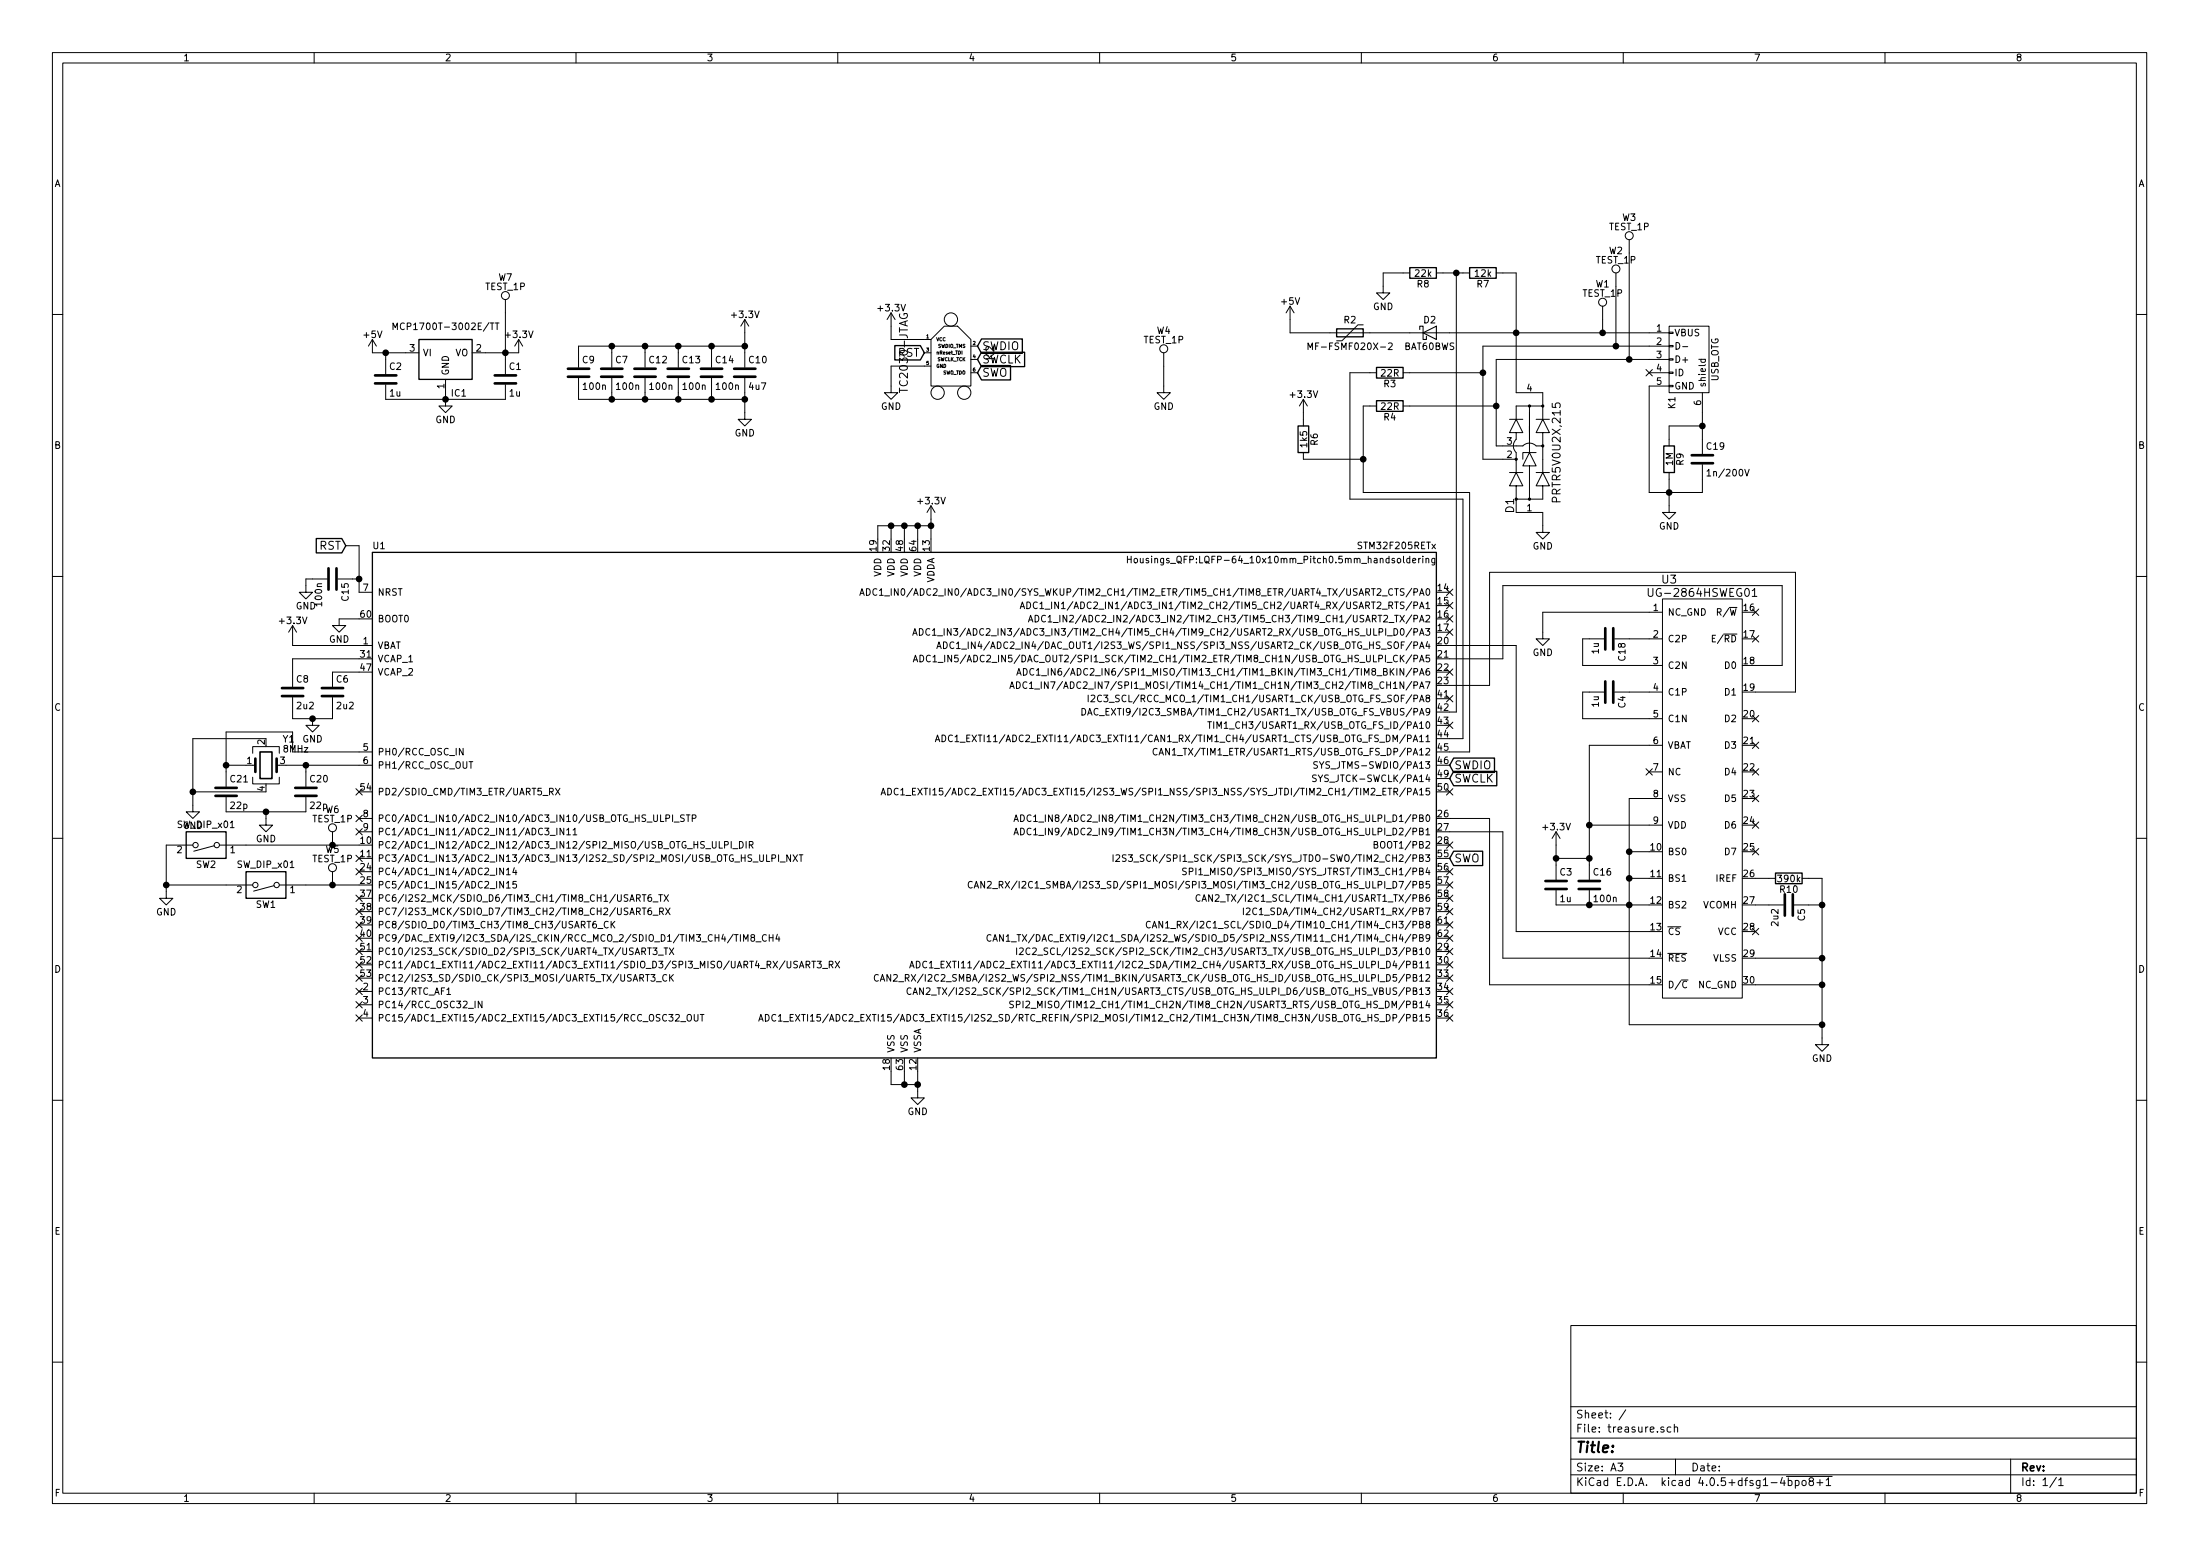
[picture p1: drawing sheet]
EESchema Schematic File Version 2
LIBS:power
LIBS:device
LIBS:transistors
LIBS:conn
LIBS:linear
LIBS:regul
LIBS:74xx
LIBS:cmos4000
LIBS:adc-dac
LIBS:memory
LIBS:xilinx
LIBS:microcontrollers
LIBS:dsp
LIBS:microchip
LIBS:analog_switches
LIBS:motorola
LIBS:texas
LIBS:intel
LIBS:audio
LIBS:interface
LIBS:digital-audio
LIBS:philips
LIBS:display
LIBS:cypress
LIBS:siliconi
LIBS:opto
LIBS:atmel
LIBS:contrib
LIBS:valves
LIBS:stm32
LIBS:modules
LIBS:tm-kicad-lib
LIBS:switches
LIBS:swd_tc
LIBS:swd
LIBS:tc2030
LIBS:treasure-cache
EELAYER 25 0
EELAYER END
$Descr A3 16535 11693
encoding utf-8
Sheet 1 1
Title ""
Date ""
Rev ""
Comp ""
Comment1 ""
Comment2 ""
Comment3 ""
Comment4 ""
$EndDescr
$Comp
L STM32F205RETx U1
U 1 1
P 6800 6050
F 0 "U1" H 2800 7975 50  0000 L BNN
F 1 "STM32F205RETx" H 10800 7975 50  0000 R BNN
F 2 "Housings_QFP:LQFP-64_10x10mm_Pitch0.5mm_handsoldering" H 10800 7925 50  0000 R TNN
F 3 "" H 6800 6050 50  0000 C CNN
	1    6800 6050
	1    0    0    -1  
$EndComp
$Comp
L UG-2864HSWEG01 U3
U 1 1
P 12400 5800
F 0 "U3" H 12550 7250 60  0000 C CNN
F 1 "UG-2864HSWEG01" H 12800 7150 60  0000 C CNN
F 2 "MODULES:UG-2864HSWEG01_handsoldering" H 12400 7000 60  0001 C CNN
F 3 "" H 12400 7000 60  0000 C CNN
	1    12400 5800
	1    0    0    -1  
$EndComp
$Comp
L R R6
U 1 1
P 9800 3300
F 0 "R6" V 9880 3300 50  0000 C CNN
F 1 "1k5" V 9800 3300 50  0000 C CNN
F 2 "Resistors_SMD:R_0603_HandSoldering" V 9730 3300 50  0001 C CNN
F 3 "" H 9800 3300 50  0000 C CNN
	1    9800 3300
	1    0    0    -1  
$EndComp
$Comp
L R R8
U 1 1
P 10700 2050
F 0 "R8" V 10780 2050 50  0000 C CNN
F 1 "22k" V 10700 2050 50  0000 C CNN
F 2 "Resistors_SMD:R_0603_HandSoldering" V 10630 2050 50  0001 C CNN
F 3 "" H 10700 2050 50  0000 C CNN
	1    10700 2050
	0    1    1    0   
$EndComp
$Comp
L R R7
U 1 1
P 11150 2050
F 0 "R7" V 11230 2050 50  0000 C CNN
F 1 "12k" V 11150 2050 50  0000 C CNN
F 2 "Resistors_SMD:R_0603_HandSoldering" V 11080 2050 50  0001 C CNN
F 3 "" H 11150 2050 50  0000 C CNN
	1    11150 2050
	0    1    1    0   
$EndComp
$Comp
L R R3
U 1 1
P 10450 2800
F 0 "R3" V 10530 2800 50  0000 C CNN
F 1 "22R" V 10450 2800 50  0000 C CNN
F 2 "Resistors_SMD:R_0603_HandSoldering" V 10380 2800 50  0001 C CNN
F 3 "" H 10450 2800 50  0000 C CNN
	1    10450 2800
	0    1    1    0   
$EndComp
$Comp
L R R9
U 1 1
P 12550 3450
F 0 "R9" V 12630 3450 50  0000 C CNN
F 1 "1M" V 12550 3450 50  0000 C CNN
F 2 "Resistors_SMD:R_0603_HandSoldering" V 12480 3450 50  0001 C CNN
F 3 "" H 12550 3450 50  0000 C CNN
	1    12550 3450
	1    0    0    -1  
$EndComp
$Comp
L R R4
U 1 1
P 10450 3050
F 0 "R4" V 10530 3050 50  0000 C CNN
F 1 "22R" V 10450 3050 50  0000 C CNN
F 2 "Resistors_SMD:R_0603_HandSoldering" V 10380 3050 50  0001 C CNN
F 3 "" H 10450 3050 50  0000 C CNN
	1    10450 3050
	0    1    1    0   
$EndComp
$Comp
L R R10
U 1 1
P 13450 6600
F 0 "R10" V 13530 6600 50  0000 C CNN
F 1 "390k" V 13450 6600 50  0000 C CNN
F 2 "Resistors_SMD:R_0603_HandSoldering" V 13380 6600 50  0001 C CNN
F 3 "" H 13450 6600 50  0000 C CNN
	1    13450 6600
	0    1    1    0   
$EndComp
$Comp
L Polyfuse R2
U 1 1
P 10150 2500
F 0 "R2" V 10050 2500 50  0000 C CNN
F 1 "MF-FSMF020X-2" V 10250 2500 50  0000 C CNN
F 2 "Resistors_SMD:R_0603_HandSoldering" H 10200 2300 50  0001 L CNN
F 3 "" H 10150 2500 50  0001 C CNN
	1    10150 2500
	0    1    1    0   
$EndComp
$Comp
L D_Schottky D2
U 1 1
P 10750 2500
F 0 "D2" H 10750 2600 50  0000 C CNN
F 1 "BAT60BWS" H 10750 2400 50  0000 C CNN
F 2 "Diodes_SMD:SOD-323_HandSoldering" H 10750 2500 50  0001 C CNN
F 3 "" H 10750 2500 50  0000 C CNN
	1    10750 2500
	1    0    0    -1  
$EndComp
$Comp
L PRTR5V0U2X,215 D1
U 1 1
P 11500 3450
F 0 "D1" H 11150 3600 60  0000 C CNN
F 1 "PRTR5V0U2X,215" H 11550 3250 60  0000 C CNN
F 2 "TO_SOT_Packages_SMD:SOT-143_Handsoldering" H 12000 4850 60  0001 C CNN
F 3 "" H 12000 4850 60  0000 C CNN
	1    11500 3450
	0    -1   -1   0   
$EndComp
$Comp
L USB_OTG K1
U 1 1
P 12700 2700
F 0 "K1" H 13025 2575 50  0000 C CNN
F 1 "USB_OTG" H 12700 2900 50  0000 C CNN
F 2 "micorusb:USB_Micro_B-10118194-0001LF_handsoldering" V 12650 2600 50  0001 C CNN
F 3 "" V 12650 2600 50  0000 C CNN
	1    12700 2700
	0    1    1    0   
$EndComp
$Comp
L TEST_1P W7
U 1 1
P 3800 2350
F 0 "W7" H 3800 2620 50  0000 C CNN
F 1 "TEST_1P" H 3800 2550 50  0000 C CNN
F 2 "Measurement_Points:Measurement_Point_Round-SMD-Pad_Small" H 4000 2350 50  0001 C CNN
F 3 "" H 4000 2350 50  0000 C CNN
	1    3800 2350
	1    0    0    -1  
$EndComp
$Comp
L TEST_1P W6
U 1 1
P 2500 6350
F 0 "W6" H 2500 6620 50  0000 C CNN
F 1 "TEST_1P" H 2500 6550 50  0000 C CNN
F 2 "Measurement_Points:Measurement_Point_Round-SMD-Pad_Small" H 2700 6350 50  0001 C CNN
F 3 "" H 2700 6350 50  0000 C CNN
	1    2500 6350
	1    0    0    -1  
$EndComp
$Comp
L TEST_1P W5
U 1 1
P 2500 6650
F 0 "W5" H 2500 6920 50  0000 C CNN
F 1 "TEST_1P" H 2500 6850 50  0000 C CNN
F 2 "Measurement_Points:Measurement_Point_Round-SMD-Pad_Small" H 2700 6650 50  0001 C CNN
F 3 "" H 2700 6650 50  0000 C CNN
	1    2500 6650
	1    0    0    -1  
$EndComp
$Comp
L TEST_1P W1
U 1 1
P 12050 2400
F 0 "W1" H 12050 2670 50  0000 C CNN
F 1 "TEST_1P" H 12050 2600 50  0000 C CNN
F 2 "Measurement_Points:Measurement_Point_Round-SMD-Pad_Small" H 12250 2400 50  0001 C CNN
F 3 "" H 12250 2400 50  0000 C CNN
	1    12050 2400
	1    0    0    -1  
$EndComp
$Comp
L TEST_1P W2
U 1 1
P 12150 2150
F 0 "W2" H 12150 2420 50  0000 C CNN
F 1 "TEST_1P" H 12150 2350 50  0000 C CNN
F 2 "Measurement_Points:Measurement_Point_Round-SMD-Pad_Small" H 12350 2150 50  0001 C CNN
F 3 "" H 12350 2150 50  0000 C CNN
	1    12150 2150
	1    0    0    -1  
$EndComp
$Comp
L TEST_1P W3
U 1 1
P 12250 1900
F 0 "W3" H 12250 2170 50  0000 C CNN
F 1 "TEST_1P" H 12250 2100 50  0000 C CNN
F 2 "Measurement_Points:Measurement_Point_Round-SMD-Pad_Small" H 12450 1900 50  0001 C CNN
F 3 "" H 12450 1900 50  0000 C CNN
	1    12250 1900
	1    0    0    -1  
$EndComp
$Comp
L TEST_1P W4
U 1 1
P 8750 2750
F 0 "W4" H 8750 3020 50  0000 C CNN
F 1 "TEST_1P" H 8750 2950 50  0000 C CNN
F 2 "Measurement_Points:Measurement_Point_Round-SMD-Pad_Small" H 8950 2750 50  0001 C CNN
F 3 "" H 8950 2750 50  0000 C CNN
	1    8750 2750
	1    0    0    -1  
$EndComp
$Comp
L SW_DIP_x01 SW1
U 1 1
P 2000 6650
F 0 "SW1" H 2000 6800 50  0000 C CNN
F 1 "SW_DIP_x01" H 2000 6500 50  0000 C CNN
F 2 "Buttons_Switches_SMD:SW_SPST_SKQG_handsoldering" H 2000 6650 50  0001 C CNN
F 3 "" H 2000 6650 50  0000 C CNN
	1    2000 6650
	-1   0    0    1   
$EndComp
$Comp
L SW_DIP_x01 SW2
U 1 1
P 1550 6350
F 0 "SW2" H 1550 6500 50  0000 C CNN
F 1 "SW_DIP_x01" H 1550 6200 50  0000 C CNN
F 2 "Buttons_Switches_SMD:SW_SPST_SKQG_handsoldering" H 1550 6350 50  0001 C CNN
F 3 "" H 1550 6350 50  0000 C CNN
	1    1550 6350
	-1   0    0    1   
$EndComp
$Comp
L C C2
U 1 1
P 2900 2850
F 0 "C2" H 2925 2950 50  0000 L CNN
F 1 "1u" H 2925 2750 50  0000 L CNN
F 2 "Capacitors_SMD:C_0603_HandSoldering" H 2938 2700 50  0001 C CNN
F 3 "" H 2900 2850 50  0000 C CNN
	1    2900 2850
	1    0    0    -1  
$EndComp
$Comp
L C C9
U 1 1
P 4350 2800
F 0 "C9" H 4375 2900 50  0000 L CNN
F 1 "100n" H 4375 2700 50  0000 L CNN
F 2 "Capacitors_SMD:C_0603_HandSoldering" H 4388 2650 50  0001 C CNN
F 3 "" H 4350 2800 50  0000 C CNN
	1    4350 2800
	1    0    0    -1  
$EndComp
$Comp
L C C8
U 1 1
P 2200 5200
F 0 "C8" H 2225 5300 50  0000 L CNN
F 1 "2u2" H 2225 5100 50  0000 L CNN
F 2 "Capacitors_SMD:C_0603_HandSoldering" H 2238 5050 50  0001 C CNN
F 3 "" H 2200 5200 50  0000 C CNN
	1    2200 5200
	1    0    0    -1  
$EndComp
$Comp
L C C6
U 1 1
P 2500 5200
F 0 "C6" H 2525 5300 50  0000 L CNN
F 1 "2u2" H 2525 5100 50  0000 L CNN
F 2 "Capacitors_SMD:C_0603_HandSoldering" H 2538 5050 50  0001 C CNN
F 3 "" H 2500 5200 50  0000 C CNN
	1    2500 5200
	1    0    0    -1  
$EndComp
$Comp
L C C21
U 1 1
P 1700 5950
F 0 "C21" H 1725 6050 50  0000 L CNN
F 1 "22p" H 1725 5850 50  0000 L CNN
F 2 "Capacitors_SMD:C_0603_HandSoldering" H 1738 5800 50  0001 C CNN
F 3 "" H 1700 5950 50  0000 C CNN
	1    1700 5950
	1    0    0    -1  
$EndComp
$Comp
L C C20
U 1 1
P 2300 5950
F 0 "C20" H 2325 6050 50  0000 L CNN
F 1 "22p" H 2325 5850 50  0000 L CNN
F 2 "Capacitors_SMD:C_0603_HandSoldering" H 2338 5800 50  0001 C CNN
F 3 "" H 2300 5950 50  0000 C CNN
	1    2300 5950
	1    0    0    -1  
$EndComp
$Comp
L C C15
U 1 1
P 2500 4350
F 0 "C15" H 2525 4450 50  0000 L CNN
F 1 "100n" H 2525 4250 50  0000 L CNN
F 2 "Capacitors_SMD:C_0603_HandSoldering" H 2538 4200 50  0001 C CNN
F 3 "" H 2500 4350 50  0000 C CNN
	1    2500 4350
	0    1    1    0   
$EndComp
$Comp
L C C4
U 1 1
P 12100 5200
F 0 "C4" H 12125 5300 50  0000 L CNN
F 1 "1u" H 12125 5100 50  0000 L CNN
F 2 "Capacitors_SMD:C_0603_HandSoldering" H 12138 5050 50  0001 C CNN
F 3 "" H 12100 5200 50  0000 C CNN
	1    12100 5200
	0    1    1    0   
$EndComp
$Comp
L C C18
U 1 1
P 12100 4800
F 0 "C18" H 12125 4900 50  0000 L CNN
F 1 "1u" H 12125 4700 50  0000 L CNN
F 2 "Capacitors_SMD:C_0603_HandSoldering" H 12138 4650 50  0001 C CNN
F 3 "" H 12100 4800 50  0000 C CNN
	1    12100 4800
	0    1    1    0   
$EndComp
$Comp
L C C1
U 1 1
P 3800 2850
F 0 "C1" H 3825 2950 50  0000 L CNN
F 1 "1u" H 3825 2750 50  0000 L CNN
F 2 "Capacitors_SMD:C_0603_HandSoldering" H 3838 2700 50  0001 C CNN
F 3 "" H 3800 2850 50  0000 C CNN
	1    3800 2850
	1    0    0    -1  
$EndComp
$Comp
L C C7
U 1 1
P 4600 2800
F 0 "C7" H 4625 2900 50  0000 L CNN
F 1 "100n" H 4625 2700 50  0000 L CNN
F 2 "Capacitors_SMD:C_0603_HandSoldering" H 4638 2650 50  0001 C CNN
F 3 "" H 4600 2800 50  0000 C CNN
	1    4600 2800
	1    0    0    -1  
$EndComp
$Comp
L C C12
U 1 1
P 4850 2800
F 0 "C12" H 4875 2900 50  0000 L CNN
F 1 "100n" H 4875 2700 50  0000 L CNN
F 2 "Capacitors_SMD:C_0603_HandSoldering" H 4888 2650 50  0001 C CNN
F 3 "" H 4850 2800 50  0000 C CNN
	1    4850 2800
	1    0    0    -1  
$EndComp
$Comp
L C C13
U 1 1
P 5100 2800
F 0 "C13" H 5125 2900 50  0000 L CNN
F 1 "100n" H 5125 2700 50  0000 L CNN
F 2 "Capacitors_SMD:C_0603_HandSoldering" H 5138 2650 50  0001 C CNN
F 3 "" H 5100 2800 50  0000 C CNN
	1    5100 2800
	1    0    0    -1  
$EndComp
$Comp
L C C14
U 1 1
P 5350 2800
F 0 "C14" H 5375 2900 50  0000 L CNN
F 1 "100n" H 5375 2700 50  0000 L CNN
F 2 "Capacitors_SMD:C_0603_HandSoldering" H 5388 2650 50  0001 C CNN
F 3 "" H 5350 2800 50  0000 C CNN
	1    5350 2800
	1    0    0    -1  
$EndComp
$Comp
L C C10
U 1 1
P 5600 2800
F 0 "C10" H 5625 2900 50  0000 L CNN
F 1 "4u7" H 5625 2700 50  0000 L CNN
F 2 "Capacitors_SMD:C_0603_HandSoldering" H 5638 2650 50  0001 C CNN
F 3 "" H 5600 2800 50  0000 C CNN
	1    5600 2800
	1    0    0    -1  
$EndComp
$Comp
L C C5
U 1 1
P 13450 6800
F 0 "C5" H 13475 6900 50  0000 L CNN
F 1 "2u2" H 13475 6700 50  0000 L CNN
F 2 "Capacitors_SMD:C_0603_HandSoldering" H 13488 6650 50  0001 C CNN
F 3 "" H 13450 6800 50  0000 C CNN
	1    13450 6800
	0    1    1    0   
$EndComp
$Comp
L C C3
U 1 1
P 11700 6650
F 0 "C3" H 11725 6750 50  0000 L CNN
F 1 "1u" H 11725 6550 50  0000 L CNN
F 2 "Capacitors_SMD:C_0603_HandSoldering" H 11738 6500 50  0001 C CNN
F 3 "" H 11700 6650 50  0000 C CNN
	1    11700 6650
	1    0    0    -1  
$EndComp
$Comp
L C C16
U 1 1
P 11950 6650
F 0 "C16" H 11975 6750 50  0000 L CNN
F 1 "100n" H 11975 6550 50  0000 L CNN
F 2 "Capacitors_SMD:C_0603_HandSoldering" H 11988 6500 50  0001 C CNN
F 3 "" H 11950 6650 50  0000 C CNN
	1    11950 6650
	1    0    0    -1  
$EndComp
$Comp
L C C19
U 1 1
P 12800 3450
F 0 "C19" H 12825 3550 50  0000 L CNN
F 1 "1n/200V" H 12825 3350 50  0000 L CNN
F 2 "Capacitors_SMD:C_0603_HandSoldering" H 12838 3300 50  0001 C CNN
F 3 "" H 12800 3450 50  0000 C CNN
	1    12800 3450
	1    0    0    -1  
$EndComp
$Comp
L +5V #PWR01
U 1 1
P 2800 2650
F 0 "#PWR01" H 2800 2500 50  0001 C CNN
F 1 "+5V" H 2800 2790 50  0000 C CNN
F 2 "" H 2800 2650 50  0000 C CNN
F 3 "" H 2800 2650 50  0000 C CNN
	1    2800 2650
	1    0    0    -1  
$EndComp
$Comp
L +3.3V #PWR02
U 1 1
P 3900 2650
F 0 "#PWR02" H 3900 2500 50  0001 C CNN
F 1 "+3.3V" H 3900 2790 50  0000 C CNN
F 2 "" H 3900 2650 50  0000 C CNN
F 3 "" H 3900 2650 50  0000 C CNN
	1    3900 2650
	1    0    0    -1  
$EndComp
$Comp
L GND #PWR03
U 1 1
P 3350 3000
F 0 "#PWR03" H 3350 2750 50  0001 C CNN
F 1 "GND" H 3350 2850 50  0000 C CNN
F 2 "" H 3350 3000 50  0000 C CNN
F 3 "" H 3350 3000 50  0000 C CNN
	1    3350 3000
	1    0    0    -1  
$EndComp
Wire Wire Line
	2900 3000 3800 3000
Connection ~ 3350 3000
Wire Wire Line
	3350 2950 3350 3000
Wire Wire Line
	4600 2650 4600 2600
Wire Wire Line
	4350 2600 5600 2600
Wire Wire Line
	5600 2500 5600 2650
Wire Wire Line
	5350 2650 5350 2600
Connection ~ 5350 2600
Wire Wire Line
	5100 2650 5100 2600
Connection ~ 5100 2600
Wire Wire Line
	4850 2650 4850 2600
Connection ~ 4850 2600
Connection ~ 5600 2600
Wire Wire Line
	4600 2950 4600 3000
Wire Wire Line
	4350 3000 5600 3000
Wire Wire Line
	5600 2950 5600 3100
Wire Wire Line
	5350 2950 5350 3000
Connection ~ 5350 3000
Wire Wire Line
	5100 2950 5100 3000
Connection ~ 5100 3000
Wire Wire Line
	4850 2950 4850 3000
Connection ~ 4850 3000
Connection ~ 5600 3000
$Comp
L +3.3V #PWR04
U 1 1
P 5600 2500
F 0 "#PWR04" H 5600 2350 50  0001 C CNN
F 1 "+3.3V" H 5600 2640 50  0000 C CNN
F 2 "" H 5600 2500 50  0000 C CNN
F 3 "" H 5600 2500 50  0000 C CNN
	1    5600 2500
	1    0    0    -1  
$EndComp
$Comp
L GND #PWR05
U 1 1
P 5600 3100
F 0 "#PWR05" H 5600 2850 50  0001 C CNN
F 1 "GND" H 5600 2950 50  0000 C CNN
F 2 "" H 5600 3100 50  0000 C CNN
F 3 "" H 5600 3100 50  0000 C CNN
	1    5600 3100
	1    0    0    -1  
$EndComp
Wire Wire Line
	4350 2600 4350 2650
Connection ~ 4600 2600
Wire Wire Line
	4350 3000 4350 2950
Connection ~ 4600 3000
$Comp
L GND #PWR06
U 1 1
P 6900 8200
F 0 "#PWR06" H 6900 7950 50  0001 C CNN
F 1 "GND" H 6900 8050 50  0000 C CNN
F 2 "" H 6900 8200 50  0000 C CNN
F 3 "" H 6900 8200 50  0000 C CNN
	1    6900 8200
	1    0    0    -1  
$EndComp
Wire Wire Line
	6900 8050 6900 8200
$Comp
L +3.3V #PWR07
U 1 1
P 7000 3900
F 0 "#PWR07" H 7000 3750 50  0001 C CNN
F 1 "+3.3V" H 7000 4040 50  0000 C CNN
F 2 "" H 7000 3900 50  0000 C CNN
F 3 "" H 7000 3900 50  0000 C CNN
	1    7000 3900
	1    0    0    -1  
$EndComp
Wire Wire Line
	7000 3900 7000 4050
Wire Wire Line
	2700 4850 2200 4850
Wire Wire Line
	2200 4850 2200 4800
$Comp
L +3.3V #PWR08
U 1 1
P 2200 4800
F 0 "#PWR08" H 2200 4650 50  0001 C CNN
F 1 "+3.3V" H 2200 4940 50  0000 C CNN
F 2 "" H 2200 4800 50  0000 C CNN
F 3 "" H 2200 4800 50  0000 C CNN
	1    2200 4800
	1    0    0    -1  
$EndComp
Wire Wire Line
	6600 4050 6600 3950
Wire Wire Line
	6600 3950 7000 3950
Connection ~ 7000 3950
Wire Wire Line
	6900 4050 6900 3950
Connection ~ 6900 3950
Wire Wire Line
	6800 4050 6800 3950
Connection ~ 6800 3950
Wire Wire Line
	6700 4050 6700 3950
Connection ~ 6700 3950
Wire Wire Line
	6700 8050 6700 8150
Wire Wire Line
	6700 8150 6900 8150
Connection ~ 6900 8150
Wire Wire Line
	6800 8050 6800 8150
Connection ~ 6800 8150
$Comp
L GND #PWR09
U 1 1
P 2350 5400
F 0 "#PWR09" H 2350 5150 50  0001 C CNN
F 1 "GND" H 2350 5250 50  0000 C CNN
F 2 "" H 2350 5400 50  0000 C CNN
F 3 "" H 2350 5400 50  0000 C CNN
	1    2350 5400
	1    0    0    -1  
$EndComp
NoConn ~ 2700 5950
Wire Wire Line
	1700 6100 2300 6100
$Comp
L GND #PWR010
U 1 1
P 2000 6150
F 0 "#PWR010" H 2000 5900 50  0001 C CNN
F 1 "GND" H 2000 6000 50  0000 C CNN
F 2 "" H 2000 6150 50  0000 C CNN
F 3 "" H 2000 6150 50  0000 C CNN
	1    2000 6150
	1    0    0    -1  
$EndComp
Wire Wire Line
	2000 6150 2000 6100
Connection ~ 2000 6100
$Comp
L GND #PWR011
U 1 1
P 2550 4650
F 0 "#PWR011" H 2550 4400 50  0001 C CNN
F 1 "GND" H 2550 4500 50  0000 C CNN
F 2 "" H 2550 4650 50  0000 C CNN
F 3 "" H 2550 4650 50  0000 C CNN
	1    2550 4650
	1    0    0    -1  
$EndComp
Wire Wire Line
	2550 4650 2700 4650
$Comp
L GND #PWR012
U 1 1
P 2300 4400
F 0 "#PWR012" H 2300 4150 50  0001 C CNN
F 1 "GND" H 2300 4250 50  0000 C CNN
F 2 "" H 2300 4400 50  0000 C CNN
F 3 "" H 2300 4400 50  0000 C CNN
	1    2300 4400
	1    0    0    -1  
$EndComp
Wire Wire Line
	2650 4350 2700 4350
Wire Wire Line
	2700 4100 2700 4450
Wire Wire Line
	2350 4350 2300 4350
Wire Wire Line
	2300 4350 2300 4400
Text GLabel 6950 2650 0    60   Input ~ 0
RST
Wire Wire Line
	2600 4100 2700 4100
Connection ~ 2700 4350
Text GLabel 2600 4100 0    60   Input ~ 0
RST
NoConn ~ 2700 6150
NoConn ~ 2700 6250
NoConn ~ 2700 6450
NoConn ~ 2700 6550
NoConn ~ 2700 6750
NoConn ~ 2700 6850
$Comp
L GND #PWR013
U 1 1
P 1250 6700
F 0 "#PWR013" H 1250 6450 50  0001 C CNN
F 1 "GND" H 1250 6550 50  0000 C CNN
F 2 "" H 1250 6700 50  0000 C CNN
F 3 "" H 1250 6700 50  0000 C CNN
	1    1250 6700
	1    0    0    -1  
$EndComp
Wire Wire Line
	1850 6350 2700 6350
Connection ~ 2500 6350
Wire Wire Line
	2300 6650 2700 6650
Connection ~ 2500 6650
Wire Wire Line
	1250 6350 1250 6700
Wire Wire Line
	1250 6650 1700 6650
Connection ~ 1250 6650
Wire Wire Line
	1700 5500 1700 5800
Wire Wire Line
	1700 5750 1850 5750
Wire Wire Line
	2150 5750 2700 5750
Wire Wire Line
	2300 5750 2300 5800
Connection ~ 2300 5750
Wire Wire Line
	2700 5650 2200 5650
Wire Wire Line
	2200 5650 2200 5500
Wire Wire Line
	2200 5500 1700 5500
Connection ~ 1700 5750
Wire Wire Line
	13700 7400 13200 7400
Wire Wire Line
	13200 6600 13300 6600
Wire Wire Line
	13200 6800 13300 6800
Wire Wire Line
	13700 6600 13700 7800
Wire Wire Line
	13700 6800 13600 6800
Wire Wire Line
	13600 6600 13700 6600
Connection ~ 13700 6800
Wire Wire Line
	13200 7200 13700 7200
Connection ~ 13700 7200
NoConn ~ 13200 7000
NoConn ~ 13200 6400
NoConn ~ 13200 6200
NoConn ~ 13200 6000
NoConn ~ 13200 5800
NoConn ~ 13200 5600
NoConn ~ 13200 5400
Wire Wire Line
	13700 7700 12250 7700
Wire Wire Line
	12250 7700 12250 6000
Wire Wire Line
	11700 6800 12400 6800
Connection ~ 13700 7400
Wire Wire Line
	12250 6600 12400 6600
Connection ~ 12250 6800
Wire Wire Line
	12250 6400 12400 6400
Connection ~ 12250 6600
Wire Wire Line
	12250 6000 12400 6000
Connection ~ 12250 6400
Connection ~ 11950 6800
$Comp
L GND #PWR014
U 1 1
P 13700 7800
F 0 "#PWR014" H 13700 7550 50  0001 C CNN
F 1 "GND" H 13700 7650 50  0000 C CNN
F 2 "" H 13700 7800 50  0000 C CNN
F 3 "" H 13700 7800 50  0000 C CNN
	1    13700 7800
	1    0    0    -1  
$EndComp
Wire Wire Line
	12400 5600 11950 5600
Wire Wire Line
	11950 5600 11950 6500
Wire Wire Line
	11950 6200 12400 6200
Connection ~ 11950 6200
Wire Wire Line
	11700 6500 11700 6350
$Comp
L +3.3V #PWR015
U 1 1
P 11700 6350
F 0 "#PWR015" H 11700 6200 50  0001 C CNN
F 1 "+3.3V" H 11700 6490 50  0000 C CNN
F 2 "" H 11700 6350 50  0000 C CNN
F 3 "" H 11700 6350 50  0000 C CNN
	1    11700 6350
	1    0    0    -1  
$EndComp
Wire Wire Line
	11700 6450 11950 6450
Connection ~ 11950 6450
Connection ~ 11700 6450
NoConn ~ 13200 4800
NoConn ~ 13200 4600
NoConn ~ 12400 5800
Wire Wire Line
	12400 5200 12250 5200
Wire Wire Line
	11950 5200 11900 5200
Wire Wire Line
	11900 5200 11900 5400
Wire Wire Line
	11900 5400 12400 5400
Wire Wire Line
	12250 4800 12400 4800
Wire Wire Line
	11950 4800 11900 4800
Wire Wire Line
	11900 4800 11900 5000
Wire Wire Line
	11900 5000 12400 5000
Wire Wire Line
	12400 4600 11600 4600
Wire Wire Line
	11600 4600 11600 4750
$Comp
L GND #PWR016
U 1 1
P 11600 4750
F 0 "#PWR016" H 11600 4500 50  0001 C CNN
F 1 "GND" H 11600 4600 50  0000 C CNN
F 2 "" H 11600 4750 50  0000 C CNN
F 3 "" H 11600 4750 50  0000 C CNN
	1    11600 4750
	1    0    0    -1  
$EndComp
Connection ~ 13700 7700
Wire Wire Line
	11400 7000 12400 7000
Wire Wire Line
	11300 7200 12400 7200
Wire Wire Line
	11400 7000 11400 4850
Wire Wire Line
	11400 4850 10900 4850
Wire Wire Line
	12400 7400 11200 7400
Wire Wire Line
	11200 7400 11200 6150
Wire Wire Line
	11200 6150 10900 6150
Wire Wire Line
	11300 7200 11300 6250
Wire Wire Line
	11300 6250 10900 6250
Wire Wire Line
	13200 5000 13400 5000
Wire Wire Line
	13400 5000 13400 4400
Wire Wire Line
	13400 4400 11300 4400
Wire Wire Line
	11300 4400 11300 4950
Wire Wire Line
	11300 4950 10900 4950
Wire Wire Line
	13200 5200 13500 5200
Wire Wire Line
	13500 5200 13500 4300
Wire Wire Line
	13500 4300 11200 4300
Wire Wire Line
	11200 4300 11200 5150
Wire Wire Line
	11200 5150 10900 5150
NoConn ~ 10900 5050
NoConn ~ 10900 4750
NoConn ~ 10900 4650
NoConn ~ 10900 4550
NoConn ~ 10900 4450
NoConn ~ 10900 6350
NoConn ~ 10900 6550
NoConn ~ 10900 6650
NoConn ~ 10900 6750
NoConn ~ 10900 6850
NoConn ~ 10900 6950
NoConn ~ 10900 7050
NoConn ~ 10900 7150
NoConn ~ 10900 7250
NoConn ~ 10900 7350
NoConn ~ 10900 7450
NoConn ~ 10900 7550
NoConn ~ 10900 7650
Text GLabel 10900 6450 2    60   Input ~ 0
SWO
Text GLabel 7350 2800 2    60   Input ~ 0
SWO
Text GLabel 7350 2700 2    60   Input ~ 0
SWCLK
Text GLabel 7350 2600 2    60   Input ~ 0
SWDIO
$Comp
L +3.3V #PWR017
U 1 1
P 6700 2450
F 0 "#PWR017" H 6700 2300 50  0001 C CNN
F 1 "+3.3V" H 6700 2590 50  0000 C CNN
F 2 "" H 6700 2450 50  0000 C CNN
F 3 "" H 6700 2450 50  0000 C CNN
	1    6700 2450
	1    0    0    -1  
$EndComp
Wire Wire Line
	6700 2450 6700 2550
Wire Wire Line
	6700 2550 6950 2550
$Comp
L GND #PWR018
U 1 1
P 6700 2900
F 0 "#PWR018" H 6700 2650 50  0001 C CNN
F 1 "GND" H 6700 2750 50  0000 C CNN
F 2 "" H 6700 2900 50  0000 C CNN
F 3 "" H 6700 2900 50  0000 C CNN
	1    6700 2900
	1    0    0    -1  
$EndComp
Wire Wire Line
	6700 2750 6700 2900
$Comp
L GND #PWR019
U 1 1
P 8750 2900
F 0 "#PWR019" H 8750 2650 50  0001 C CNN
F 1 "GND" H 8750 2750 50  0000 C CNN
F 2 "" H 8750 2900 50  0000 C CNN
F 3 "" H 8750 2900 50  0000 C CNN
	1    8750 2900
	1    0    0    -1  
$EndComp
Wire Wire Line
	8750 2900 8750 2750
NoConn ~ 2700 6950
NoConn ~ 2700 7050
NoConn ~ 2700 7150
NoConn ~ 2700 7250
NoConn ~ 2700 7350
NoConn ~ 2700 7450
NoConn ~ 2700 7550
NoConn ~ 2700 7650
Text GLabel 10900 5850 2    60   Input ~ 0
SWCLK
Text GLabel 10900 5750 2    60   Input ~ 0
SWDIO
NoConn ~ 10900 5250
NoConn ~ 10900 5450
NoConn ~ 10900 5950
Wire Wire Line
	10950 5350 10900 5350
Wire Wire Line
	10950 2050 10950 5350
Wire Wire Line
	10900 5550 11000 5550
Wire Wire Line
	11000 5550 11000 3750
Wire Wire Line
	10900 5650 11050 5650
Wire Wire Line
	11050 5650 11050 3700
Wire Wire Line
	12550 3600 12550 3800
Wire Wire Line
	12400 3700 12800 3700
Wire Wire Line
	12800 3700 12800 3600
Connection ~ 12550 3700
$Comp
L GND #PWR020
U 1 1
P 12550 3800
F 0 "#PWR020" H 12550 3550 50  0001 C CNN
F 1 "GND" H 12550 3650 50  0000 C CNN
F 2 "" H 12550 3800 50  0000 C CNN
F 3 "" H 12550 3800 50  0000 C CNN
	1    12550 3800
	1    0    0    -1  
$EndComp
Wire Wire Line
	12800 3300 12800 3100
Wire Wire Line
	12400 2900 12400 3700
NoConn ~ 12400 2800
Wire Wire Line
	10900 2500 12400 2500
Wire Wire Line
	11150 2600 12400 2600
Wire Wire Line
	11250 2700 12400 2700
Wire Wire Line
	12250 1900 12250 2700
Connection ~ 12250 2700
Wire Wire Line
	12150 2150 12150 2600
Connection ~ 12150 2600
Wire Wire Line
	12050 2500 12050 2400
Connection ~ 12050 2500
Wire Wire Line
	11600 3850 11600 3950
$Comp
L GND #PWR021
U 1 1
P 11600 3950
F 0 "#PWR021" H 11600 3700 50  0001 C CNN
F 1 "GND" H 11600 3800 50  0000 C CNN
F 2 "" H 11600 3950 50  0000 C CNN
F 3 "" H 11600 3950 50  0000 C CNN
	1    11600 3950
	1    0    0    -1  
$EndComp
Wire Wire Line
	11400 2050 11400 2950
Wire Wire Line
	11250 2700 11250 3350
Wire Wire Line
	11250 3350 11300 3350
Wire Wire Line
	11300 3450 11150 3450
Wire Wire Line
	11150 3450 11150 2600
$Comp
L +5V #PWR022
U 1 1
P 9700 2400
F 0 "#PWR022" H 9700 2250 50  0001 C CNN
F 1 "+5V" H 9700 2540 50  0000 C CNN
F 2 "" H 9700 2400 50  0000 C CNN
F 3 "" H 9700 2400 50  0000 C CNN
	1    9700 2400
	1    0    0    -1  
$EndComp
Wire Wire Line
	9700 2400 9700 2500
Wire Wire Line
	9700 2500 10000 2500
Wire Wire Line
	10300 2500 10600 2500
Connection ~ 11400 2500
Wire Wire Line
	10600 2800 11150 2800
Connection ~ 11150 2800
Wire Wire Line
	10600 3050 11250 3050
Connection ~ 11250 3050
Wire Wire Line
	11300 2050 11400 2050
Wire Wire Line
	10850 2050 11000 2050
Connection ~ 10950 2050
Wire Wire Line
	10550 2050 10400 2050
Wire Wire Line
	10400 2050 10400 2150
$Comp
L GND #PWR023
U 1 1
P 10400 2150
F 0 "#PWR023" H 10400 1900 50  0001 C CNN
F 1 "GND" H 10400 2000 50  0000 C CNN
F 2 "" H 10400 2150 50  0000 C CNN
F 3 "" H 10400 2150 50  0000 C CNN
	1    10400 2150
	1    0    0    -1  
$EndComp
Wire Wire Line
	10300 2800 10150 2800
Wire Wire Line
	10150 2800 10150 3750
Wire Wire Line
	10150 3750 11000 3750
Wire Wire Line
	11050 3700 10250 3700
Wire Wire Line
	10250 3700 10250 3050
Wire Wire Line
	10250 3050 10300 3050
Wire Wire Line
	9800 3450 10250 3450
Connection ~ 10250 3450
$Comp
L +3.3V #PWR024
U 1 1
P 9800 3100
F 0 "#PWR024" H 9800 2950 50  0001 C CNN
F 1 "+3.3V" H 9800 3240 50  0000 C CNN
F 2 "" H 9800 3100 50  0000 C CNN
F 3 "" H 9800 3100 50  0000 C CNN
	1    9800 3100
	1    0    0    -1  
$EndComp
Wire Wire Line
	9800 3100 9800 3150
Wire Wire Line
	12550 3300 12550 3200
Wire Wire Line
	12550 3200 12800 3200
Connection ~ 12800 3200
Wire Wire Line
	3650 2650 3900 2650
Wire Wire Line
	3800 2350 3800 2700
Connection ~ 3800 2650
Wire Wire Line
	2800 2650 3050 2650
Wire Wire Line
	2900 2650 2900 2700
Connection ~ 2900 2650
Wire Wire Line
	2200 5350 2200 5400
Wire Wire Line
	2200 5400 2500 5400
Wire Wire Line
	2500 5400 2500 5350
Connection ~ 2350 5400
Wire Wire Line
	2700 5050 2500 5050
Wire Wire Line
	2200 4950 2700 4950
Wire Wire Line
	2200 4950 2200 5050
Wire Wire Line
	6700 2750 6950 2750
$Comp
L TC2030-JTAG K2
U 1 1
P 7150 2650
F 0 "K2" H 7150 2950 60  0000 C CNN
F 1 "TC2030-JTAG" H 7150 2300 60  0000 C CNN
F 2 "Pin_Headers:Pin_Header_Straight_1x06" H 7150 2550 60  0001 C CNN
F 3 "" H 7150 2550 60  0000 C CNN
	1    7150 2650
	0    1    1    0   
$EndComp
$Comp
L Crystal_GND24 Y1
U 1 1
P 2000 5750
F 0 "Y1" H 2125 5950 50  0000 L CNN
F 1 "8MHz" H 2125 5875 50  0000 L CNN
F 2 "Crystals:Crystal_SMD_0603-4pin_6.0x3.5mm_HandSoldering" H 2000 5750 50  0001 C CNN
F 3 "" H 2000 5750 50  0000 C CNN
	1    2000 5750
	1    0    0    -1  
$EndComp
Wire Wire Line
	2000 5950 1450 5950
Wire Wire Line
	1450 5550 1450 6050
Wire Wire Line
	1450 5550 2000 5550
Connection ~ 1450 5950
$Comp
L GND #PWR025
U 1 1
P 1450 6050
F 0 "#PWR025" H 1450 5800 50  0001 C CNN
F 1 "GND" H 1450 5900 50  0000 C CNN
F 2 "" H 1450 6050 50  0000 C CNN
F 3 "" H 1450 6050 50  0000 C CNN
	1    1450 6050
	1    0    0    -1  
$EndComp
$Comp
L MCP1700T-3002E/TT IC1
U 1 1
P 3350 2750
F 0 "IC1" H 3450 2550 50  0000 C CNN
F 1 "MCP1700T-3002E/TT" H 3350 3050 50  0000 C CNN
F 2 "TO_SOT_Packages_SMD:SOT-23_Handsoldering" H 3350 2850 50  0001 C CNN
F 3 "" H 3350 2850 50  0000 C CNN
	1    3350 2750
	1    0    0    -1  
$EndComp
$EndSCHEMATC
